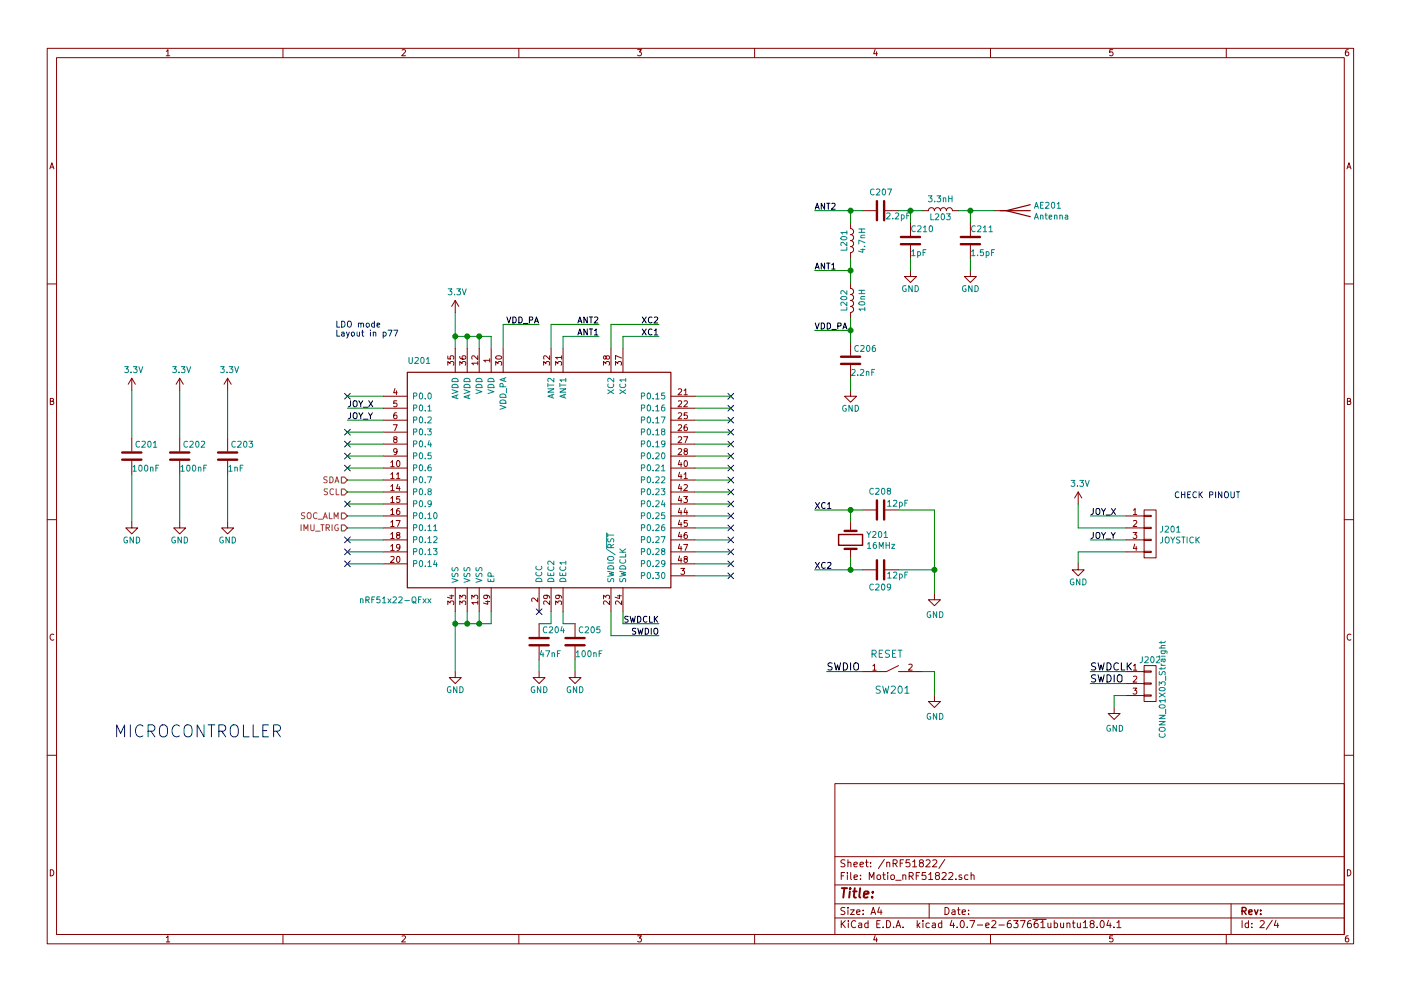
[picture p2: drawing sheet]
EESchema Schematic File Version 2
LIBS:alvaroferran
LIBS:Motio-cache
EELAYER 25 0
EELAYER END
$Descr A4 11693 8268
encoding utf-8
Sheet 2 4
Title ""
Date ""
Rev ""
Comp ""
Comment1 ""
Comment2 ""
Comment3 ""
Comment4 ""
$EndDescr
$Comp
L nordicsemi:nRF51x22-QFxx U201
U 1 1
P 4500 4000
F 0 "U201" H 3500 5000 50  0000 C CNN
F 1 "nRF51x22-QFxx" H 3300 3000 50  0000 C CNN
F 2 "Housings_DFN_QFN:QFN-48-1EP_6x6mm_Pitch0.4mm" H 4600 2400 50  0001 C CNN
F 3 "http://infocenter.nordicsemi.com/pdf/nRF51822_PS_v3.3.pdf" H 4100 3900 50  0001 C CNN
	1    4500 4000
	1    0    0    -1  
$EndComp
$Comp
L alvaroferran:3.3V #PWR02
U 1 1
P 3800 2600
F 0 "#PWR02" H 3800 2450 50  0001 C CNN
F 1 "3.3V" H 3815 2773 50  0000 C CNN
F 2 "" H 3800 2600 50  0001 C CNN
F 3 "" H 3800 2600 50  0001 C CNN
	1    3800 2600
	1    0    0    -1  
$EndComp
Text Notes 2800 2800 0    50   ~ 0
LDO mode \nLayout in p77
$Comp
L alvaroferran:C0603 C201
U 1 1
P 1100 3800
F 0 "C201" H 1125 3900 50  0000 L CNN
F 1 "100nF" H 1100 3700 50  0000 L CNN
F 2 "Capacitors_SMD:C_0603" H 1138 3650 50  0001 C CNN
F 3 "" H 1100 3800 50  0001 C CNN
	1    1100 3800
	1    0    0    -1  
$EndComp
$Comp
L alvaroferran:GND #PWR03
U 1 1
P 3800 5600
F 0 "#PWR03" H 3800 5350 70  0001 C CNN
F 1 "GND" H 3800 5450 50  0000 C CNN
F 2 "" H 3800 5600 50  0001 C CNN
F 3 "" H 3800 5600 50  0001 C CNN
	1    3800 5600
	1    0    0    -1  
$EndComp
Text Label 5000 2800 2    50   ~ 0
ANT1
Text Label 5000 2700 2    50   ~ 0
ANT2
Text Label 4500 2700 2    50   ~ 0
VDD_PA
$Comp
L alvaroferran:C0603 C202
U 1 1
P 1500 3800
F 0 "C202" H 1525 3900 50  0000 L CNN
F 1 "100nF" H 1500 3700 50  0000 L CNN
F 2 "Capacitors_SMD:C_0603" H 1538 3650 50  0001 C CNN
F 3 "" H 1500 3800 50  0001 C CNN
	1    1500 3800
	1    0    0    -1  
$EndComp
$Comp
L alvaroferran:C0603 C203
U 1 1
P 1900 3800
F 0 "C203" H 1925 3900 50  0000 L CNN
F 1 "1nF" H 1900 3700 50  0000 L CNN
F 2 "Capacitors_SMD:C_0603" H 1938 3650 50  0001 C CNN
F 3 "" H 1900 3800 50  0001 C CNN
	1    1900 3800
	1    0    0    -1  
$EndComp
$Comp
L alvaroferran:3.3V #PWR04
U 1 1
P 1900 3250
F 0 "#PWR04" H 1900 3100 50  0001 C CNN
F 1 "3.3V" H 1915 3423 50  0000 C CNN
F 2 "" H 1900 3250 50  0001 C CNN
F 3 "" H 1900 3250 50  0001 C CNN
	1    1900 3250
	1    0    0    -1  
$EndComp
$Comp
L alvaroferran:3.3V #PWR05
U 1 1
P 1500 3250
F 0 "#PWR05" H 1500 3100 50  0001 C CNN
F 1 "3.3V" H 1515 3423 50  0000 C CNN
F 2 "" H 1500 3250 50  0001 C CNN
F 3 "" H 1500 3250 50  0001 C CNN
	1    1500 3250
	1    0    0    -1  
$EndComp
$Comp
L alvaroferran:3.3V #PWR06
U 1 1
P 1100 3250
F 0 "#PWR06" H 1100 3100 50  0001 C CNN
F 1 "3.3V" H 1115 3423 50  0000 C CNN
F 2 "" H 1100 3250 50  0001 C CNN
F 3 "" H 1100 3250 50  0001 C CNN
	1    1100 3250
	1    0    0    -1  
$EndComp
NoConn ~ 4500 5100
$Comp
L alvaroferran:C0603 C205
U 1 1
P 4800 5350
F 0 "C205" H 4825 5450 50  0000 L CNN
F 1 "100nF" H 4800 5250 50  0000 L CNN
F 2 "Capacitors_SMD:C_0603" H 4838 5200 50  0001 C CNN
F 3 "" H 4800 5350 50  0001 C CNN
	1    4800 5350
	1    0    0    -1  
$EndComp
$Comp
L alvaroferran:GND #PWR07
U 1 1
P 4800 5600
F 0 "#PWR07" H 4800 5350 70  0001 C CNN
F 1 "GND" H 4800 5450 50  0000 C CNN
F 2 "" H 4800 5600 50  0001 C CNN
F 3 "" H 4800 5600 50  0001 C CNN
	1    4800 5600
	1    0    0    -1  
$EndComp
Text Label 5500 5200 2    50   ~ 0
SWDCLK
Text Label 5500 5300 2    50   ~ 0
SWDIO
$Comp
L alvaroferran:C0603 C204
U 1 1
P 4500 5350
F 0 "C204" H 4525 5450 50  0000 L CNN
F 1 "47nF" H 4500 5250 50  0000 L CNN
F 2 "Capacitors_SMD:C_0603" H 4538 5200 50  0001 C CNN
F 3 "" H 4500 5350 50  0001 C CNN
	1    4500 5350
	1    0    0    -1  
$EndComp
$Comp
L alvaroferran:GND #PWR08
U 1 1
P 4500 5600
F 0 "#PWR08" H 4500 5350 70  0001 C CNN
F 1 "GND" H 4500 5450 50  0000 C CNN
F 2 "" H 4500 5600 50  0001 C CNN
F 3 "" H 4500 5600 50  0001 C CNN
	1    4500 5600
	1    0    0    -1  
$EndComp
$Comp
L alvaroferran:GND #PWR09
U 1 1
P 1100 4350
F 0 "#PWR09" H 1100 4100 70  0001 C CNN
F 1 "GND" H 1100 4200 50  0000 C CNN
F 2 "" H 1100 4350 50  0001 C CNN
F 3 "" H 1100 4350 50  0001 C CNN
	1    1100 4350
	1    0    0    -1  
$EndComp
$Comp
L alvaroferran:GND #PWR010
U 1 1
P 1500 4350
F 0 "#PWR010" H 1500 4100 70  0001 C CNN
F 1 "GND" H 1500 4200 50  0000 C CNN
F 2 "" H 1500 4350 50  0001 C CNN
F 3 "" H 1500 4350 50  0001 C CNN
	1    1500 4350
	1    0    0    -1  
$EndComp
$Comp
L alvaroferran:GND #PWR011
U 1 1
P 1900 4350
F 0 "#PWR011" H 1900 4100 70  0001 C CNN
F 1 "GND" H 1900 4200 50  0000 C CNN
F 2 "" H 1900 4350 50  0001 C CNN
F 3 "" H 1900 4350 50  0001 C CNN
	1    1900 4350
	1    0    0    -1  
$EndComp
$Comp
L alvaroferran:C0603 C207
U 1 1
P 7350 1750
F 0 "C207" V 7500 1650 50  0000 L CNN
F 1 "2.2pF" V 7300 1500 50  0000 L CNN
F 2 "Capacitors_SMD:C_0603" H 7388 1600 50  0001 C CNN
F 3 "" H 7350 1750 50  0001 C CNN
	1    7350 1750
	0    -1   -1   0   
$EndComp
$Comp
L alvaroferran:C0603 C210
U 1 1
P 7600 2000
F 0 "C210" H 7600 2100 50  0000 L CNN
F 1 "1pF" H 7600 1900 50  0000 L CNN
F 2 "Capacitors_SMD:C_0603" H 7638 1850 50  0001 C CNN
F 3 "" H 7600 2000 50  0001 C CNN
	1    7600 2000
	1    0    0    -1  
$EndComp
$Comp
L alvaroferran:C0603 C211
U 1 1
P 8100 2000
F 0 "C211" H 8100 2100 50  0000 L CNN
F 1 "1.5pF" H 8100 1900 50  0000 L CNN
F 2 "Capacitors_SMD:C_0603" H 8138 1850 50  0001 C CNN
F 3 "" H 8100 2000 50  0001 C CNN
	1    8100 2000
	1    0    0    -1  
$EndComp
$Comp
L alvaroferran:C0603 C206
U 1 1
P 7100 3000
F 0 "C206" H 7125 3100 50  0000 L CNN
F 1 "2.2nF" H 7100 2900 50  0000 L CNN
F 2 "Capacitors_SMD:C_0603" H 7138 2850 50  0001 C CNN
F 3 "" H 7100 3000 50  0001 C CNN
	1    7100 3000
	1    0    0    -1  
$EndComp
$Comp
L alvaroferran:L0402 L203
U 1 1
P 7850 1750
F 0 "L203" V 7900 1750 50  0000 C CNN
F 1 "3.3nH" V 7750 1750 50  0000 C CNN
F 2 "" H 7850 1750 50  0001 C CNN
F 3 "" H 7850 1750 50  0001 C CNN
	1    7850 1750
	0    1    1    0   
$EndComp
$Comp
L alvaroferran:L0402 L201
U 1 1
P 7100 2000
F 0 "L201" V 7150 2000 50  0000 C CNN
F 1 "4.7nH" V 7000 2000 50  0000 C CNN
F 2 "" H 7100 2000 50  0001 C CNN
F 3 "" H 7100 2000 50  0001 C CNN
	1    7100 2000
	-1   0    0    1   
$EndComp
$Comp
L alvaroferran:L0402 L202
U 1 1
P 7100 2500
F 0 "L202" V 7150 2500 50  0000 C CNN
F 1 "10nH" V 7000 2500 50  0000 C CNN
F 2 "" H 7100 2500 50  0001 C CNN
F 3 "" H 7100 2500 50  0001 C CNN
	1    7100 2500
	-1   0    0    1   
$EndComp
$Comp
L alvaroferran:GND #PWR012
U 1 1
P 7100 3250
F 0 "#PWR012" H 7100 3000 70  0001 C CNN
F 1 "GND" H 7100 3100 50  0000 C CNN
F 2 "" H 7100 3250 50  0001 C CNN
F 3 "" H 7100 3250 50  0001 C CNN
	1    7100 3250
	1    0    0    -1  
$EndComp
$Comp
L alvaroferran:GND #PWR013
U 1 1
P 7600 2250
F 0 "#PWR013" H 7600 2000 70  0001 C CNN
F 1 "GND" H 7600 2100 50  0000 C CNN
F 2 "" H 7600 2250 50  0001 C CNN
F 3 "" H 7600 2250 50  0001 C CNN
	1    7600 2250
	1    0    0    -1  
$EndComp
$Comp
L alvaroferran:GND #PWR014
U 1 1
P 8100 2250
F 0 "#PWR014" H 8100 2000 70  0001 C CNN
F 1 "GND" H 8100 2100 50  0000 C CNN
F 2 "" H 8100 2250 50  0001 C CNN
F 3 "" H 8100 2250 50  0001 C CNN
	1    8100 2250
	1    0    0    -1  
$EndComp
Text Label 6800 1750 0    50   ~ 0
ANT2
Text Label 6800 2250 0    50   ~ 0
ANT1
Text Label 6800 2750 0    50   ~ 0
VDD_PA
Text Notes 950  6150 0    100  ~ 0
MICROCONTROLLER\n
Text Label 2900 3400 0    50   ~ 0
JOY_X
Text Label 2900 3500 0    50   ~ 0
JOY_Y
NoConn ~ 2900 4200
NoConn ~ 2900 4600
NoConn ~ 2900 4700
NoConn ~ 6100 4800
NoConn ~ 6100 4700
NoConn ~ 6100 4600
NoConn ~ 6100 4500
NoConn ~ 6100 4400
NoConn ~ 6100 4300
NoConn ~ 6100 4200
NoConn ~ 6100 4100
NoConn ~ 6100 4000
NoConn ~ 6100 3900
NoConn ~ 6100 3800
NoConn ~ 6100 3700
NoConn ~ 6100 3600
NoConn ~ 6100 3500
NoConn ~ 6100 3400
NoConn ~ 6100 3300
Text HLabel 2900 4000 0    50   Input ~ 0
SDA
Text HLabel 2900 4100 0    50   Input ~ 0
SCL
Text HLabel 2900 4300 0    50   Input ~ 0
SOC_ALM
Text HLabel 2900 4400 0    50   Input ~ 0
IMU_TRIG
$Comp
L device:Antenna AE201
U 1 1
P 8500 1750
F 0 "AE201" V 8454 1880 50  0000 L CNN
F 1 "Antenna" V 8545 1880 50  0000 L CNN
F 2 "" H 8500 1750 50  0001 C CNN
F 3 "" H 8500 1750 50  0001 C CNN
	1    8500 1750
	0    1    1    0   
$EndComp
$Comp
L device:Crystal Y201
U 1 1
P 7100 4500
F 0 "Y201" V 7054 4631 50  0000 L CNN
F 1 "16MHz" V 7145 4631 50  0000 L CNN
F 2 "" H 7100 4500 50  0001 C CNN
F 3 "" H 7100 4500 50  0001 C CNN
	1    7100 4500
	0    1    1    0   
$EndComp
$Comp
L alvaroferran:C0402 C209
U 1 1
P 7350 4750
F 0 "C209" V 7200 4650 50  0000 L CNN
F 1 "12pF" V 7300 4800 50  0000 L CNN
F 2 "Capacitors_SMD:C_0402" H 7388 4600 50  0001 C CNN
F 3 "" H 7350 4750 50  0001 C CNN
	1    7350 4750
	0    1    -1   0   
$EndComp
$Comp
L alvaroferran:C0402 C208
U 1 1
P 7350 4250
F 0 "C208" V 7500 4150 50  0000 L CNN
F 1 "12pF" V 7400 4300 50  0000 L CNN
F 2 "Capacitors_SMD:C_0402" H 7388 4100 50  0001 C CNN
F 3 "" H 7350 4250 50  0001 C CNN
	1    7350 4250
	0    1    -1   0   
$EndComp
$Comp
L alvaroferran:GND #PWR015
U 1 1
P 7800 4950
F 0 "#PWR015" H 7800 4700 70  0001 C CNN
F 1 "GND" H 7805 4777 50  0000 C CNN
F 2 "" H 7800 4950 50  0001 C CNN
F 3 "" H 7800 4950 50  0001 C CNN
	1    7800 4950
	1    0    0    -1  
$EndComp
Text Label 5500 2800 2    50   ~ 0
XC1
Text Label 5500 2700 2    50   ~ 0
XC2
Text Label 6800 4250 0    50   ~ 0
XC1
Text Label 6800 4750 0    50   ~ 0
XC2
Entry Wire Line
	3100 9100 3200 9200
$Comp
L alvaroferran:CONN_01X04_Straight J201
U 1 1
P 9600 4450
F 0 "J201" H 9678 4491 50  0000 L CNN
F 1 "JOYSTICK" H 9678 4400 50  0000 L CNN
F 2 "Pin_Headers:Pin_Header_Straight_1x04_Pitch2.54mm" H 9600 4450 50  0001 C CNN
F 3 "" H 9600 4450 50  0001 C CNN
	1    9600 4450
	1    0    0    -1  
$EndComp
Text Notes 9800 4150 0    50   ~ 0
CHECK PINOUT
$Comp
L alvaroferran:3.3V #PWR016
U 1 1
P 9000 4200
F 0 "#PWR016" H 9000 4050 50  0001 C CNN
F 1 "3.3V" H 9015 4373 50  0000 C CNN
F 2 "" H 9000 4200 50  0001 C CNN
F 3 "" H 9000 4200 50  0001 C CNN
	1    9000 4200
	1    0    0    -1  
$EndComp
$Comp
L alvaroferran:GND #PWR017
U 1 1
P 9000 4700
F 0 "#PWR017" H 9000 4450 70  0001 C CNN
F 1 "GND" H 9000 4550 50  0000 C CNN
F 2 "" H 9000 4700 50  0001 C CNN
F 3 "" H 9000 4700 50  0001 C CNN
	1    9000 4700
	1    0    0    -1  
$EndComp
$Comp
L CONN_01X03_Straight J202
U 1 1
P 9600 5750
F 0 "J202" H 9600 6000 50  0000 C CNN
F 1 "CONN_01X03_Straight" V 9700 5750 50  0000 C CNN
F 2 "Pin_Headers:Pin_Header_Straight_1x03_Pitch2.54mm" H 9600 5750 50  0001 C CNN
F 3 "" H 9600 5750 50  0001 C CNN
	1    9600 5750
	1    0    0    -1  
$EndComp
$Comp
L alvaroferran:GND #PWR018
U 1 1
P 9300 5900
F 0 "#PWR018" H 9300 5650 70  0001 C CNN
F 1 "GND" H 9305 5727 50  0000 C CNN
F 2 "" H 9300 5900 50  0001 C CNN
F 3 "" H 9300 5900 50  0001 C CNN
	1    9300 5900
	1    0    0    -1  
$EndComp
Text Label 9100 5600 0    60   ~ 0
SWDCLK
Text Label 9100 5700 0    60   ~ 0
SWDIO
$Comp
L OMRON_B3U_1000PM SW201
U 1 1
P 7450 5750
F 0 "SW201" H 7450 5750 60  0000 C CNN
F 1 "RESET" H 7400 6050 60  0000 C CNN
F 2 "" H 7450 5750 60  0001 C CNN
F 3 "" H 7450 5750 60  0001 C CNN
	1    7450 5750
	1    0    0    -1  
$EndComp
$Comp
L alvaroferran:GND #PWR019
U 1 1
P 7800 5800
F 0 "#PWR019" H 7800 5550 70  0001 C CNN
F 1 "GND" H 7805 5627 50  0000 C CNN
F 2 "" H 7800 5800 50  0001 C CNN
F 3 "" H 7800 5800 50  0001 C CNN
	1    7800 5800
	1    0    0    -1  
$EndComp
Text Label 6900 5600 0    60   ~ 0
SWDIO
NoConn ~ 12800 2450
NoConn ~ 2900 3900
NoConn ~ 2900 3800
NoConn ~ 2900 3700
NoConn ~ 2900 3600
NoConn ~ 2900 3300
Wire Wire Line
	2900 3400 3200 3400
Wire Wire Line
	3200 3500 2900 3500
Wire Wire Line
	2900 3600 3200 3600
Wire Wire Line
	2900 3800 3200 3800
Wire Wire Line
	3200 3900 2900 3900
Wire Wire Line
	2900 4000 3200 4000
Wire Wire Line
	3200 4100 2900 4100
Wire Wire Line
	2900 4200 3200 4200
Wire Wire Line
	3200 4300 2900 4300
Wire Wire Line
	2900 4400 3200 4400
Wire Wire Line
	3200 4500 2900 4500
Wire Wire Line
	2900 4600 3200 4600
Wire Wire Line
	3200 4700 2900 4700
Wire Wire Line
	5800 3300 6100 3300
Wire Wire Line
	6100 3400 5800 3400
Wire Wire Line
	5800 3500 6100 3500
Wire Wire Line
	6100 3600 5800 3600
Wire Wire Line
	5800 3700 6100 3700
Wire Wire Line
	6100 3800 5800 3800
Wire Wire Line
	5800 3900 6100 3900
Wire Wire Line
	6100 4000 5800 4000
Wire Wire Line
	5800 4100 6100 4100
Wire Wire Line
	6100 4200 5800 4200
Wire Wire Line
	5800 4300 6100 4300
Wire Wire Line
	6100 4400 5800 4400
Wire Wire Line
	5800 4500 6100 4500
Wire Wire Line
	6100 4600 5800 4600
Wire Wire Line
	5800 4700 6100 4700
Wire Wire Line
	6100 4800 5800 4800
Wire Wire Line
	3800 2800 4100 2800
Wire Wire Line
	4100 2800 4100 2900
Wire Wire Line
	3800 2600 3800 2900
Wire Wire Line
	4000 2800 4000 2900
Connection ~ 4000 2800
Wire Wire Line
	3900 2800 3900 2900
Connection ~ 3900 2800
Wire Wire Line
	4700 2900 4700 2800
Wire Wire Line
	4700 2800 5000 2800
Wire Wire Line
	5000 2700 4600 2700
Wire Wire Line
	4600 2700 4600 2900
Wire Wire Line
	4500 2700 4200 2700
Wire Wire Line
	4200 2700 4200 2900
Wire Wire Line
	3800 5100 3800 5600
Wire Wire Line
	4000 5200 4000 5100
Wire Wire Line
	3800 5200 4100 5200
Wire Wire Line
	3900 5200 3900 5100
Connection ~ 3900 5200
Wire Wire Line
	4100 5200 4100 5100
Connection ~ 4000 5200
Wire Wire Line
	1100 3650 1100 3250
Wire Wire Line
	1100 3950 1100 4350
Wire Wire Line
	5200 5100 5200 5200
Wire Wire Line
	5200 5200 5500 5200
Wire Wire Line
	5500 5300 5100 5300
Wire Wire Line
	5100 5300 5100 5100
Wire Wire Line
	4500 5200 4600 5200
Wire Wire Line
	4600 5200 4600 5100
Wire Wire Line
	4700 5100 4700 5200
Wire Wire Line
	4700 5200 4800 5200
Wire Wire Line
	1900 4350 1900 3950
Wire Wire Line
	1900 3650 1900 3250
Wire Wire Line
	1500 3250 1500 3650
Wire Wire Line
	1500 3950 1500 4350
Wire Wire Line
	8000 1750 8300 1750
Wire Wire Line
	8100 1750 8100 1850
Wire Wire Line
	7500 1750 7700 1750
Wire Wire Line
	7600 1750 7600 1850
Connection ~ 7600 1750
Wire Wire Line
	6800 1750 7200 1750
Wire Wire Line
	7100 1750 7100 1850
Wire Wire Line
	7100 2150 7100 2350
Wire Wire Line
	7100 2650 7100 2850
Wire Wire Line
	7100 3250 7100 3150
Connection ~ 7100 1750
Wire Wire Line
	7100 2250 6800 2250
Connection ~ 7100 2250
Wire Wire Line
	7100 2750 6800 2750
Connection ~ 7100 2750
Wire Wire Line
	8100 2250 8100 2150
Wire Wire Line
	7600 2150 7600 2250
Wire Wire Line
	3200 3700 2900 3700
Connection ~ 8100 1750
Wire Wire Line
	7800 4250 7800 4950
Wire Wire Line
	7800 4250 7500 4250
Wire Wire Line
	7500 4750 7800 4750
Connection ~ 7800 4750
Wire Wire Line
	7100 4350 7100 4250
Wire Wire Line
	7100 4750 7100 4650
Wire Wire Line
	6800 4250 7200 4250
Wire Wire Line
	5100 2700 5100 2900
Wire Wire Line
	6800 4750 7200 4750
Wire Wire Line
	5200 2900 5200 2800
Wire Wire Line
	5200 2800 5500 2800
Wire Wire Line
	5500 2700 5100 2700
Connection ~ 7100 4250
Connection ~ 7100 4750
Connection ~ 3800 2800
Wire Wire Line
	4500 5500 4500 5600
Wire Wire Line
	4800 5600 4800 5500
Connection ~ 3800 5200
Wire Wire Line
	9400 4300 9100 4300
Wire Wire Line
	9000 4400 9400 4400
Wire Wire Line
	9400 4500 9100 4500
Wire Wire Line
	9000 4600 9400 4600
Wire Wire Line
	9400 5600 9100 5600
Wire Wire Line
	9100 5700 9400 5700
Wire Wire Line
	9400 5800 9300 5800
Wire Wire Line
	9300 5800 9300 5900
Wire Wire Line
	7700 5600 7800 5600
Wire Wire Line
	7800 5600 7800 5800
Wire Wire Line
	7200 5600 6900 5600
Wire Wire Line
	3200 3300 2900 3300
Wire Wire Line
	9000 4200 9000 4400
Wire Wire Line
	9000 4600 9000 4700
Text Label 9100 4300 0    50   ~ 0
JOY_X
Text Label 9100 4500 0    50   ~ 0
JOY_Y
NoConn ~ 2900 4500
$EndSCHEMATC
